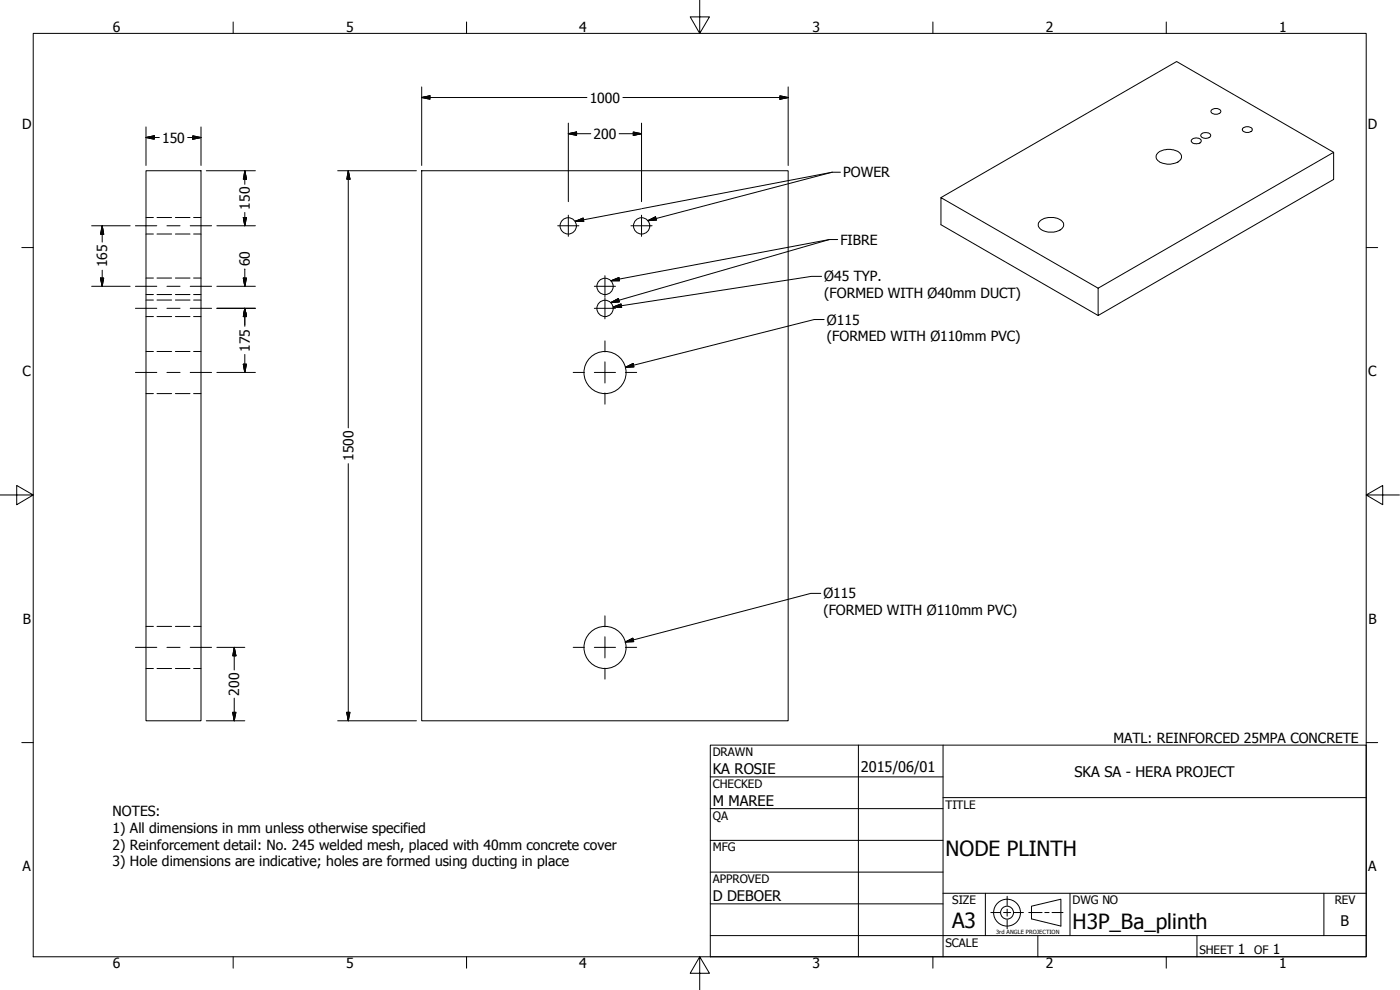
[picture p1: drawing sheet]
<svg xmlns="http://www.w3.org/2000/svg" width="420mm" height="297mm" viewBox="0 0 420 297" stroke-linecap="round" stroke-linejoin="round" font-family="sans-serif">
<!-- layer: Visible (ANSI) -->
<g fill="none" stroke="#000" stroke-width=".3">
<path d="M363.5 33.1a1.72 1.72 0 0 1 2.9 .4 1.72 1.72 0 0 1-3-.2zM372.9 38.5a1.93 1.93 0 0 1 3 .3 1.75 1.75 0 0 1-3.1 0zM43.8 51.2h16.5v165.1h-16.5zM126.6 51.2h109.9v165.1h-109.9zM347.5 45.9a5.2 5.2 0 0 1 7 .5 2.2 2.2 0 0 1-2.3 2.7 4.3 4.3 0 0 1-5.2-1.8l.1-.9zM357.7 41.8a1.85 1.85 0 0 1 2.8 .5 1.79 1.79 0 0 1-2.9 .3l-.1-.5zM360.6 40.2a1.88 1.88 0 0 1 2.7 .4 1.65 1.65 0 0 1-1.5 .9 1.65 1.65 0 0 1-1.4-1zM400.2 45.7l-47.1-27.2-70.7 40.8M312 66.5a5.3 5.3 0 0 1 7.1 .3 2.11 2.11 0 0 1-2 2.7 4.8 4.8 0 0 1-5.4-1.6l-.1-.7zM329.6 86.5l70.6-40.8v8.1l-70.6 40.9zM329.6 86.5l-47.2-27.2v8.1l47.2 27.3"/>
<circle cx="170.5" cy="67.8" r="2.44"/>
<circle cx="192.6" cy="67.8" r="2.44"/>
<circle cx="181.6" cy="85.9" r="2.44"/>
<circle cx="181.6" cy="92.5" r="2.44"/>
<circle cx="181.6" cy="111.8" r="6.3"/>
<circle cx="181.6" cy="194.3" r="6.3"/>
</g>
<!-- layer: Hidden (ANSI) -->
<g fill="none" stroke="#000" stroke-width=".3">
<path d="M43.8 70.2h2.2M43.8 65.3h2.2M47.1 70.2h4.4M47.1 65.3h4.4M52.6 70.2h4.4M52.6 65.3h4.4M58.1 70.2h2.2M58.1 65.3h2.2M43.8 90h2.2M43.8 95h2.2M43.8 83.4h2.2M43.8 88.4h2.2"/>
<path d="M47.1 90h4.4M47.1 95h4.4M47.1 83.4h4.4M47.1 88.4h4.4M52.6 90h4.4M52.6 95h4.4M52.6 83.4h4.4M52.6 88.4h4.4M58.1 90h2.2M58.1 95h2.2M58.1 83.4h2.2M58.1 88.4h2.2"/>
<path d="M43.8 118.1h2.2M43.8 105.5h2.2M47.1 118.1h4.4M47.1 105.5h4.4M52.6 118.1h4.4M52.6 105.5h4.4M58.1 118.1h2.2M58.1 105.5h2.2M43.8 187.9h2.2M47.1 187.9h4.4M52.6 187.9h4.4M58.1 187.9h2.2"/>
<path d="M43.8 200.6h2.2M47.1 200.6h4.4M52.6 200.6h4.4M58.1 200.6h2.2"/>
</g>
<!-- layer: Border (ANSI) -->
<g fill="none" stroke="#000" stroke-width=".3">
<path d="M10 10h400v277.1h-400zM70 6.6v3.4M140 6.6v3.4M210 0v10l-2.9-4.9h5.8l-2.9 4.9M280 6.6v3.4M350 6.6v3.4M6.5 74.3h3.5M410 74.3h3.4M0 148.5h10l-5-2.8v5.7l5-2.9M410 148.5l5 2.9v-5.7l-5 2.8h10M6.5 222.8h3.5M410 222.8h3.4"/>
<path d="M70 287.1v3.4M140 287.1v3.4M210 287.1l2.9 4.9h-5.8l2.9-4.9v9.9M280 287.1v3.4M350 287.1v3.4"/>
</g>
<!-- layer: Title (ANSI) -->
<g fill="none" stroke="#000" stroke-width=".3">
<path d="M213.2 223.6h196.8v63.5h-196.8zM213.2 233.1h69.8M257.6 223.6v63.5M283 239.3h127M283 223.6v63.5M213.2 242.6h69.8M213.2 252.1h69.8M213.2 261.7h69.8M213.2 271.2h69.8M283 268h127M295.7 268v12.7M321.1 268v12.7"/>
<path d="M397.3 268v12.7M213.2 280.7h196.8M311.5 280.7v6.4M359.2 280.7v6.4"/>
</g>
<!-- layer: Center Mark (ANSI) -->
<g fill="none" stroke="#000" stroke-width=".3">
<path d="M167.4 67.7h6.3M170.6 64.6v6.3M189.4 67.7h6.3M192.5 64.6v6.3M178.4 85.9h6.3M178.4 92.5h6.3M181.5 82.7v6.4M181.5 89.3v6.4M172 111.7h3.4M178.4 111.7h6.3M181.5 102.3v3.3M181.5 108.6v6.3"/>
<path d="M181.5 117.9v3.4M187.7 111.7h3.4M172 194.2h3.4M178.4 194.2h6.3M181.5 184.8v3.3M181.5 191.1v6.3M187.7 194.2h3.4M181.5 200.5v3.3"/>
</g>
<!-- layer: Centerline (ANSI) -->
<g fill="none" stroke="#000" stroke-width=".3">
<path d="M40.6 67.7h6.5M50.1 67.7h3.9M57.1 67.7h6.4M40.6 85.9h6.5M40.6 92.5h6.5M50.1 85.9h3.9M50.1 92.5h3.9M57.1 85.9h6.4M57.1 92.5h6.4M40.6 111.7h6.5M50.1 111.7h3.9M57.1 111.7h6.4"/>
<path d="M40.6 194.2h6.5M50.1 194.2h3.9M57.1 194.2h6.4"/>
</g>
<!-- layer: Dimension (ANSI) -->
<g fill="none" stroke="#000" stroke-width=".3">
<path d="M43.8 38.1v11.5M60.3 38.1v11.5M126.6 29.3l2.4-.5v1zM126.6 29.3h49.5M126.6 26.1v23.5M170.6 36.9v23.6M186.9 29.3h49.6M190.1 39.6l2.4 .5-2.4 .5zM192.5 36.9v23.6M234.1 28.8l2.4 .5-2.4 .5zM236.5 26.1v23.5M43.8 41.3l2.5-.5v1z"/>
<path d="M43.8 41.3h4M56.3 41.3h4M57.8 40.8l2.5 .5-2.5 .5zM61.9 51.2h14.7M73.5 51.2l.5 2.6h-1zM73.5 51.2v4.1M101.3 51.2h23.7M104.5 51.2l.5 2.6h-.9zM104.5 51.2v77.2M170.6 40.1l2.4-.5v1zM170.6 40.1h6.7M185.8 40.1h6.7"/>
<path d="M27.5 67.7h11.6M30.7 67.7l.4 2.6h-.9zM30.7 67.7v4.9M65.1 67.7h11.5M73 65.3h1l-.5 2.4zM73.5 63.7v4M27.5 85.9h11.6M30.2 83.4h.9l-.4 2.5zM30.7 81.1v4.8M65.1 92.5h11.5M65.1 85.9h11.5M73 83.4h1l-.5 2.5z"/>
<path d="M73.5 92.5l.5 2.5h-1zM73.5 80.7v5.2M73.5 92.5v5.4M184 92.1l2.4-.9 .2 1.1zM246.6 82.9h-3l-59.6 9.2M247.3 95.9h-3l-56.6 14.3M65.1 111.7h11.5M73 109.3h1l-.5 2.4zM73.5 106.3v5.4M187.7 110.2l2.3-1.1 .2 1zM104.5 139.1v77.2M246.3 178h-3l-55.7 14.6"/>
<path d="M65.1 194.2h8.4M70.3 194.2l.5 2.6h-1zM70.3 194.2v6.8M187.6 192.6l2.3-1.1 .3 1zM61.9 216.3h11.6M69.8 213.7h1l-.5 2.6zM70.3 209.5v6.8M101.3 216.3h23.7M104.1 213.7h.9l-.5 2.6z"/>
</g>
<g fill="#000" stroke="#000" stroke-width=".3">
<path d="M126.6 29.3l2.4-.5zM126.6 29.3l2.4-.5v1zM170.6 40.1l2.4-.5zM170.6 40.1l2.4-.5v1zM234.1 29.8l2.4-.5zM234.1 28.8l2.4 .5-2.4 .5zM43.8 41.3l2.5-.5zM43.8 41.3l2.5-.5v1zM57.8 41.8l2.5-.5zM57.8 40.8l2.5 .5-2.5 .5zM73.5 51.2l.5 2.6zM73.5 51.2l.5 2.6h-1z"/>
<path d="M104.5 51.2l.5 2.6zM104.5 51.2l.5 2.6h-.9zM190.1 40.6l2.4-.5zM190.1 39.6l2.4 .5-2.4 .5zM30.7 67.7l.4 2.6zM30.7 67.7l.4 2.6h-.9zM73 65.3l.5 2.4zM73 65.3h1l-.5 2.4zM30.2 83.4l.5 2.5zM30.2 83.4h.9l-.4 2.5zM73 83.4l.5 2.5zM73 83.4h1l-.5 2.5z"/>
<path d="M73.5 92.5l.5 2.5zM73.5 92.5l.5 2.5h-1zM184 92.1l2.4-.9zM184 92.1l2.4-.9 .2 1.1zM73 109.3l.5 2.4zM73 109.3h1l-.5 2.4zM187.7 110.2l2.3-1.1zM187.7 110.2l2.3-1.1 .2 1zM70.3 194.2l.5 2.6zM70.3 194.2l.5 2.6h-1zM187.6 192.6l2.3-1.1zM187.6 192.6l2.3-1.1 .3 1z"/>
<path d="M69.8 213.7l.5 2.6zM69.8 213.7h1l-.5 2.6zM104.1 213.7l.4 2.6zM104.1 213.7h.9l-.5 2.6z"/>
</g>
<!-- layer: Sketch Geometry (ANSI) -->
<g fill="none" stroke="#000" stroke-width=".3">
<path d="M297.4 273.8h2.7M301.2 273.8h2.1M302.3 268.9v2.8M302.3 272.8v2.1M302.3 276v2.7M304.4 273.8h2.7M308.7 273.8h4M309.6 271.9l8.8-2.1v8.1l-8.8-2.2zM313.6 273.8h1.2M315.7 273.8h3.3"/>
<circle cx="302.2" cy="273.8" r="4"/>
<circle cx="302.2" cy="273.8" r="1.94"/>
</g>
<!-- layer: Symbol (ANSI) -->
<path d="M249.7 51.7l-55.3 14.5M249.7 51.7h2.5M249.7 51.7l-57 10.9M172.7 66.4l2.3-.9 .2 1zM192.5 62.7l-19.8 3.7M194.4 66.2l2.3-1.1 .3 .9zM248.9 71.9l-65.5 12.4M251.4 71.9h-2.5l-65.6 18.9M183.3 90.8l2.3-1.2 .3 1zM183.4 84.3l2.3-1 .2 1z" fill="none" stroke="#000" stroke-width=".3"/>
<path d="M172.7 66.4l2.3-.9zM172.7 66.4l2.3-.9 .2 1zM194.4 66.2l2.3-1.1zM194.4 66.2l2.3-1.1 .3 .9zM183.3 90.8l2.3-1.2zM183.3 90.8l2.3-1.2 .3 1zM183.4 84.3l2.3-1zM183.4 84.3l2.3-1 .2 1z" fill="#000" stroke="#000" stroke-width=".3"/>
<g font-size="6.3">
<text x="283.8" y="257">NODE PLINTH</text>
<text x="285.8" y="278.6">A3</text>
<text x="321.9" y="278.7">H3P_Ba_plinth</text>
</g>
<g font-size="4.4">
<text x="213.9" y="232.2">KA ROSIE</text>
<text x="258.4" y="231.6">2015/06/01</text>
<text x="322.5" y="233">SKA SA - HERA PROJECT</text>
<text x="213.9" y="241.9">M MAREE</text>
<text x="213.9" y="270.3">D DEBOER</text>
<text x="402.3" y="277.9">B</text>
</g>
<g font-size="4.2">
<text x="33.8" y="9.6">6</text>
<text x="103.9" y="9.6">5</text>
<text x="173.9" y="9.6">4</text>
<text x="243.8" y="9.6">3</text>
<text x="313.9" y="9.6">2</text>
<text x="383.9" y="9.6">1</text>
<text x="177" y="30.8">1000</text>
<text x="6.7" y="38.7">D</text>
<text x="178.1" y="41.6">200</text>
<text x="410.5" y="38.7">D</text>
<text x="48.6" y="42.8">150</text>
<text x="253" y="53.2">POWER</text>
<text x="75" y="62.9" transform="rotate(-90 75 62.9)">150</text>
<text x="252.2" y="73.4">FIBRE</text>
<text x="32.2" y="80.2" transform="rotate(-90 32.2 80.2)">165</text>
<text x="75" y="79.9" transform="rotate(-90 75 79.9)">60</text>
<text x="247.3" y="84.4">Ø45 TYP.</text>
<text x="247.3" y="89.5">(FORMED WITH Ø40mm DUCT)</text>
<text x="248.2" y="97.4">Ø115</text>
<text x="75" y="105.6" transform="rotate(-90 75 105.6)">175</text>
<text x="248.2" y="102.4">(FORMED WITH Ø110mm PVC)</text>
<text x="6.8" y="113">C</text>
<text x="410.7" y="113">C</text>
<text x="106" y="138.4" transform="rotate(-90 106 138.4)">1500</text>
<text x="247.1" y="179.6">Ø115</text>
<text x="247.1" y="184.6">(FORMED WITH Ø110mm PVC)</text>
<text x="6.9" y="187.2">B</text>
<text x="410.7" y="187.2">B</text>
<text x="71.8" y="208.7" transform="rotate(-90 71.8 208.7)">200</text>
<text x="334.1" y="223">MATL: REINFORCED 25MPA CONCRETE</text>
<text x="33.8" y="244.9">NOTES:</text>
<text x="33.8" y="249.9">1) All dimensions in mm unless otherwise specified</text>
<text x="33.8" y="254.9">2) Reinforcement detail: No. 245 welded mesh, placed with 40mm concrete cover</text>
<text x="6.8" y="261.4">A</text>
<text x="33.8" y="260">3) Hole dimensions are indicative; holes are formed using ducting in place</text>
<text x="410.7" y="261.4">A</text>
<text x="371.5" y="286.2">1</text>
<text x="382" y="286.2">1</text>
<text x="33.8" y="290.5">6</text>
<text x="103.9" y="290.5">5</text>
<text x="173.9" y="290.5">4</text>
<text x="243.8" y="290.5">3</text>
<text x="313.9" y="290.5">2</text>
<text x="383.9" y="290.5">1</text>
</g>
<g font-size="3.5">
<text x="213.9" y="226.9">DRAWN</text>
<text x="213.9" y="236.4">CHECKED</text>
<text x="213.9" y="245.9">QA</text>
<text x="283.8" y="242.6">TITLE</text>
<text x="213.9" y="255.4">MFG</text>
<text x="213.9" y="265">APPROVED</text>
<text x="285.8" y="271.3">SIZE</text>
<text x="321.9" y="271.3">DWG NO</text>
<text x="400.6" y="271.3">REV</text>
<text x="283.8" y="284">SCALE</text>
<text x="360" y="286.2">SHEET</text>
<text x="376.4" y="286.2">OF</text>
</g>
<text font-size="1.7" x="299" y="280.2">3rd ANGLE PROJECTION</text>
</svg>
